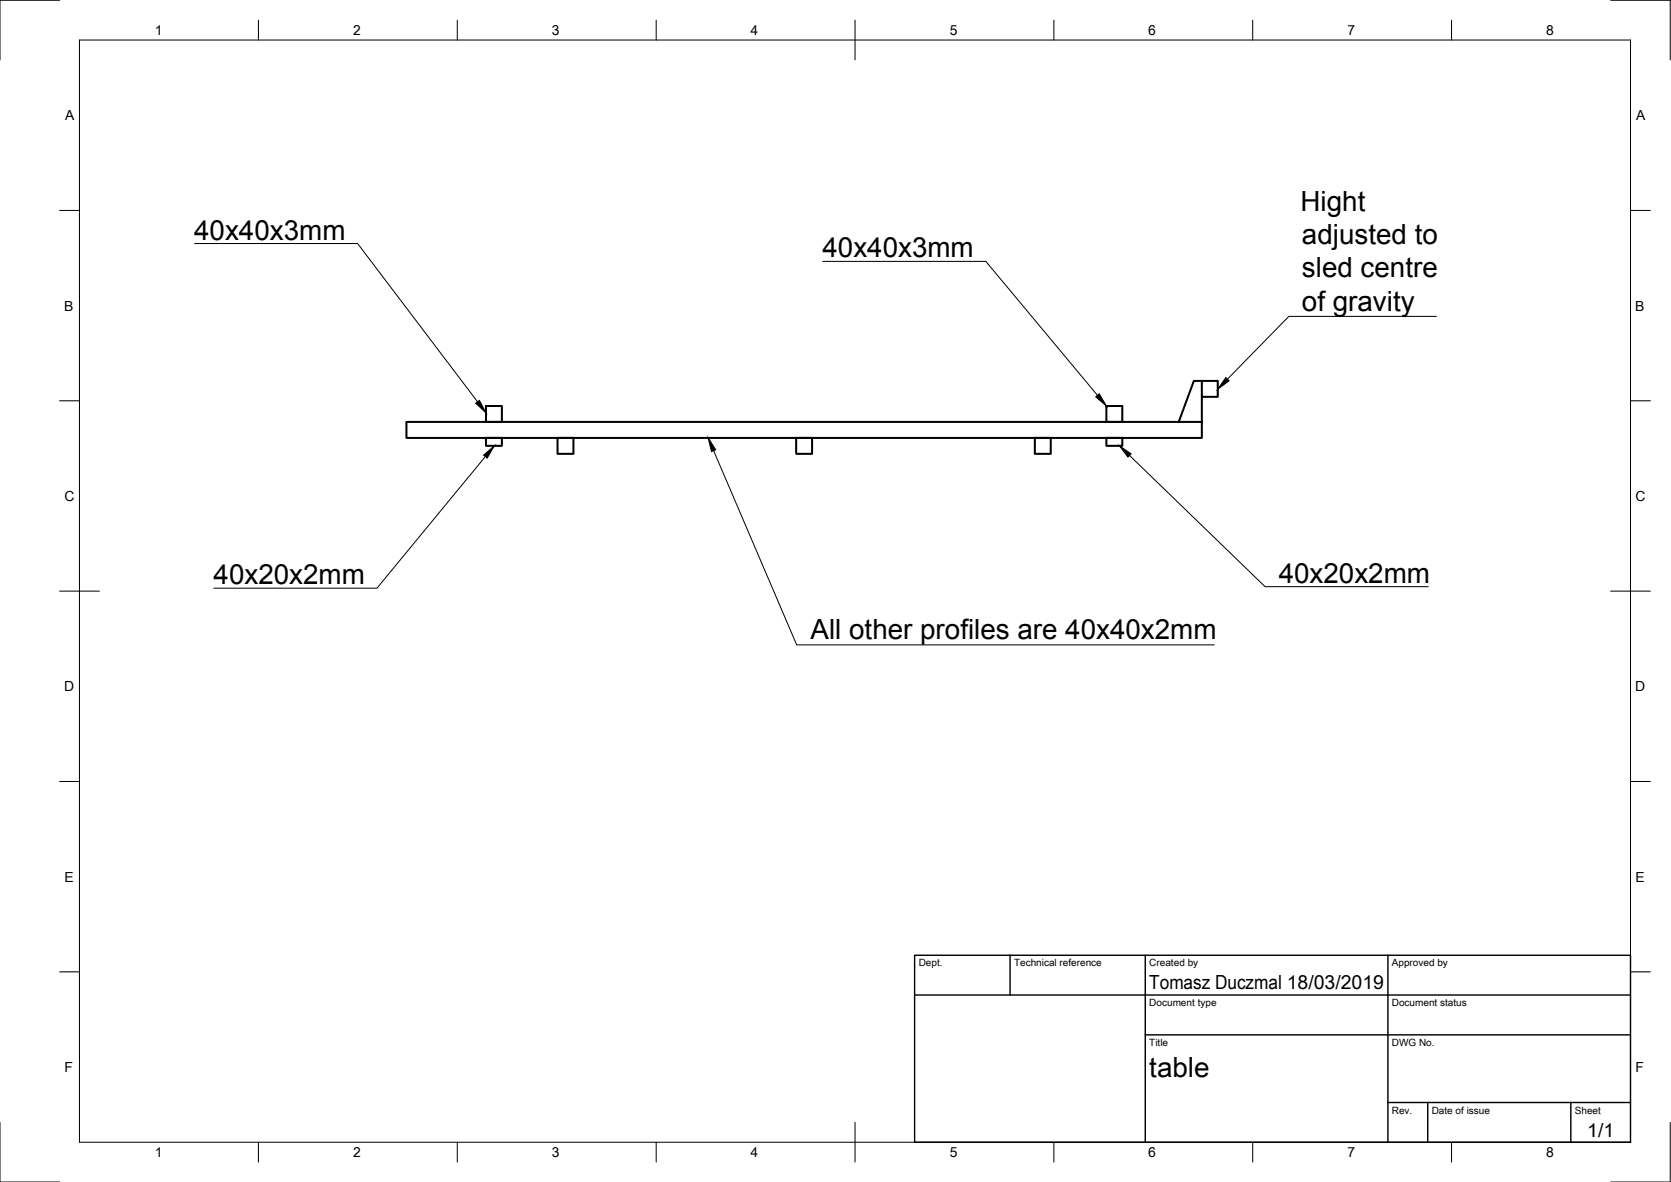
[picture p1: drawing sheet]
<svg xmlns="http://www.w3.org/2000/svg" width="420mm" height="297mm" viewBox="0 0 420 297" stroke-linecap="round" stroke-linejoin="round" font-family="sans-serif">
<!-- layer: Visible -->
<path d="M302.2 95.7h-2l-3.8 10.3M302.2 95.7h4v4h-4zM302.2 99.7v6.3M102.2 106h200v4.1h-200zM122.2 102h4v4h-4zM122.2 110.1h4v1.9h-4zM140.2 110.1h4v4h-4zM200.2 110.1h4v4h-4zM260.2 110.1h4v4h-4zM278.2 102h4v4h-4zM278.2 110.1h4v1.9h-4z" fill="none" stroke="#000" stroke-width=".51"/>
<!-- layer: Border -->
<g fill="none" stroke="#000" stroke-width=".25">
<path d="M15 .1h-15v15M20 10.1h390v276.9h-390zM65 5.1v5M115 5.1v5M165 5.1v5M215 5.1v10M265 5.1v5M315 5.1v5M365 5.1v5M405 .1h15v15M15 52.9h5M410 52.9h5"/>
<path d="M15 100.7h5M410 100.7h5M15 148.6h10M405 148.6h10M15 196.4h5M410 196.4h5M15 244.2h5M410 244.2h5M0 282.1v14.9h15M65 287v5M115 287v5M165 287v5"/>
<path d="M215 282.1v9.9M265 287v5M315 287v5M365 287v5M420 282.1v14.9h-15"/>
</g>
<!-- layer: TitleBlock -->
<path d="M230 240.1h180v46.9h-180zM230 250h180M254 240.1v9.9M288 240.1v46.9M349 240.1v46.9M288 260.1h122M349 277.1h61M359 277.1v9.9M395 277.1v9.9" fill="none" stroke="#000" stroke-width=".36"/>
<!-- layer: Annotations -->
<path d="M275.5 99.7l.9-.7 1.8 3zM308.2 94.9l.9 .8-2.9 2.1zM119.6 101.3l.9-.7 1.7 3.2zM121.6 114.4l2.7-2.4-1.8 3.1zM178.1 110l1.9 3-1.1 .5zM281.5 112l2.9 2.1-.8 .8z" fill="#000" stroke="#000" stroke-width=".25"/>
<path d="M48.9 61.2h41l30.2 39.8M206.9 65.7h41l28 33.6M361.2 79.5h-37.1l-15.5 15.8M122 114.7l-27.2 33.1h-41M179.4 113.2l20.9 48.9h105M284 114.5l34.1 32.9h41" fill="none" stroke="#000" stroke-width=".25"/>
<g font-size="7">
<text x="327" y="53">Hight</text>
<text x="48.8" y="60.2">40x40x3mm</text>
<text x="206.8" y="64.7">40x40x3mm</text>
<text x="327.4" y="61.3">adjusted to</text>
<text x="327.4" y="69.7">sled centre</text>
<text x="327.4" y="78.1">of gravity</text>
<text x="53.7" y="146.8">40x20x2mm</text>
<text x="321.5" y="146.4">40x20x2mm</text>
<text x="203.8" y="160.7">All other profiles are 40x40x2mm</text>
<text x="289" y="270.6">table</text>
</g>
<g font-size="4.9">
<text x="289" y="248.5">Tomasz Duczmal 18/03/2019</text>
<text x="399.1" y="285.7">1/1</text>
</g>
<g font-size="3.5">
<text x="39" y="8.8">1</text>
<text x="88.8" y="8.8">2</text>
<text x="138.8" y="8.8">3</text>
<text x="188.7" y="8.8">4</text>
<text x="238.8" y="8.8">5</text>
<text x="288.7" y="8.8">6</text>
<text x="338.8" y="8.8">7</text>
<text x="388.8" y="8.8">8</text>
<text x="16.4" y="30.2">A</text>
<text x="411.4" y="30.2">A</text>
<text x="16.2" y="78">B</text>
<text x="411.2" y="78">B</text>
<text x="16.2" y="125.9">C</text>
<text x="411.2" y="125.9">C</text>
<text x="16.2" y="173.7">D</text>
<text x="411.2" y="173.7">D</text>
<text x="16.2" y="221.6">E</text>
<text x="411.2" y="221.6">E</text>
<text x="16.2" y="269.4">F</text>
<text x="411.2" y="269.4">F</text>
<text x="39" y="290.8">1</text>
<text x="88.8" y="290.8">2</text>
<text x="138.8" y="290.8">3</text>
<text x="188.7" y="290.8">4</text>
<text x="238.8" y="290.8">5</text>
<text x="288.7" y="290.8">6</text>
<text x="338.8" y="290.8">7</text>
<text x="388.8" y="290.8">8</text>
</g>
<g font-size="2.5">
<text x="231" y="242.9">Dept.</text>
<text x="255" y="242.9">Technical reference</text>
<text x="289" y="242.9">Created by</text>
<text x="350" y="242.9">Approved by</text>
<text x="289" y="252.8">Document type</text>
<text x="350" y="252.8">Document status</text>
<text x="289" y="262.9">Title</text>
<text x="350" y="262.9">DWG No.</text>
<text x="350" y="279.9">Rev.</text>
<text x="360" y="279.9">Date of issue</text>
<text x="396" y="279.9">Sheet</text>
</g>
</svg>
